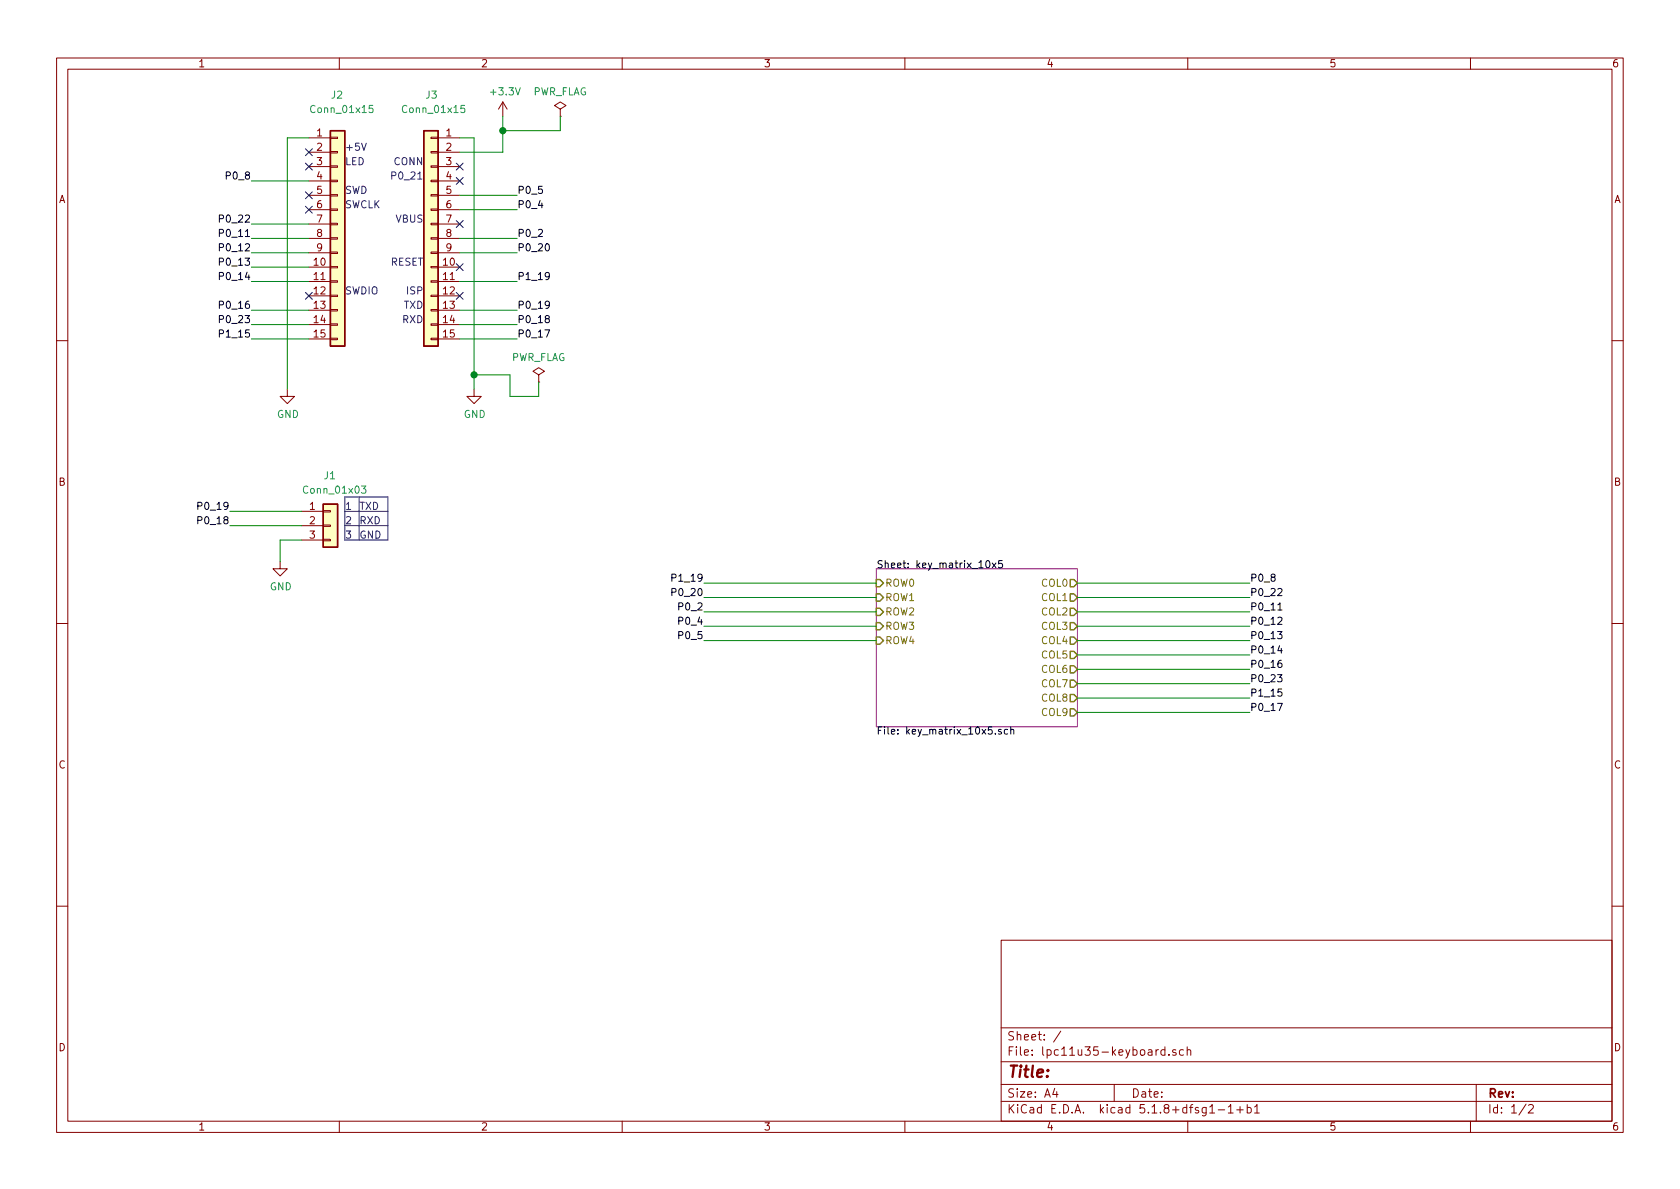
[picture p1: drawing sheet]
EESchema Schematic File Version 4
EELAYER 30 0
EELAYER END
$Descr A4 11693 8268
encoding utf-8
Sheet 1 2
Title ""
Date ""
Rev ""
Comp ""
Comment1 ""
Comment2 ""
Comment3 ""
Comment4 ""
$EndDescr
$Comp
L Connector_Generic:Conn_01x15 J2
U 1 1
P 2350 1650
F 0 "J2" H 2300 2650 50  0000 L CNN
F 1 "Conn_01x15" H 2150 2550 50  0000 L CNN
F 2 "Connector_PinHeader_2.54mm:PinHeader_1x15_P2.54mm_Vertical" H 2350 1650 50  0001 C CNN
F 3 "~" H 2350 1650 50  0001 C CNN
	1    2350 1650
	1    0    0    -1  
$EndComp
NoConn ~ 2150 1050
Wire Wire Line
	2150 950  2000 950 
Wire Wire Line
	2000 950  2000 2700
$Comp
L power:GND #PWR02
U 1 1
P 2000 2700
F 0 "#PWR02" H 2000 2450 50  0001 C CNN
F 1 "GND" H 2005 2527 50  0000 C CNN
F 2 "" H 2000 2700 50  0001 C CNN
F 3 "" H 2000 2700 50  0001 C CNN
	1    2000 2700
	1    0    0    -1  
$EndComp
Wire Wire Line
	3200 950  3300 950 
Wire Wire Line
	3300 950  3300 2600
$Comp
L power:GND #PWR03
U 1 1
P 3300 2700
F 0 "#PWR03" H 3300 2450 50  0001 C CNN
F 1 "GND" H 3305 2527 50  0000 C CNN
F 2 "" H 3300 2700 50  0001 C CNN
F 3 "" H 3300 2700 50  0001 C CNN
	1    3300 2700
	1    0    0    -1  
$EndComp
$Comp
L power:+3.3V #PWR04
U 1 1
P 3500 800
F 0 "#PWR04" H 3500 650 50  0001 C CNN
F 1 "+3.3V" H 3515 973 50  0000 C CNN
F 2 "" H 3500 800 50  0001 C CNN
F 3 "" H 3500 800 50  0001 C CNN
	1    3500 800 
	1    0    0    -1  
$EndComp
Wire Wire Line
	3500 800  3500 900 
Wire Wire Line
	3500 1050 3200 1050
Wire Wire Line
	3200 2350 3600 2350
Wire Wire Line
	3200 2250 3600 2250
Wire Wire Line
	3200 2150 3600 2150
Wire Wire Line
	3200 1950 3600 1950
Wire Wire Line
	3200 1750 3600 1750
Wire Wire Line
	3200 1650 3600 1650
Wire Wire Line
	3200 1450 3600 1450
Wire Wire Line
	3200 1350 3600 1350
Wire Wire Line
	1750 2350 2150 2350
Wire Wire Line
	1750 2250 2150 2250
Wire Wire Line
	1750 2150 2150 2150
Wire Wire Line
	1750 1950 2150 1950
Wire Wire Line
	1750 1850 2150 1850
Wire Wire Line
	1750 1750 2150 1750
Wire Wire Line
	1750 1650 2150 1650
Wire Wire Line
	1750 1550 2150 1550
Wire Wire Line
	1750 1250 2150 1250
Text Label 1750 1250 2    50   ~ 0
P0_8
Text Label 1750 1550 2    50   ~ 0
P0_22
Text Label 1750 1650 2    50   ~ 0
P0_11
Text Label 1750 1750 2    50   ~ 0
P0_12
Text Label 1750 1850 2    50   ~ 0
P0_13
Text Label 1750 1950 2    50   ~ 0
P0_14
Text Label 1750 2150 2    50   ~ 0
P0_16
Text Label 1750 2250 2    50   ~ 0
P0_23
Text Label 1750 2350 2    50   ~ 0
P1_15
Text Label 3600 1350 0    50   ~ 0
P0_5
Text Label 3600 1450 0    50   ~ 0
P0_4
Text Label 3600 1650 0    50   ~ 0
P0_2
Text Label 3600 1750 0    50   ~ 0
P0_20
Text Label 3600 1950 0    50   ~ 0
P1_19
Text Label 3600 2150 0    50   ~ 0
P0_19
Text Label 3600 2250 0    50   ~ 0
P0_18
Text Label 3600 2350 0    50   ~ 0
P0_17
NoConn ~ 2150 1150
NoConn ~ 2150 1350
NoConn ~ 2150 1450
NoConn ~ 2150 2050
NoConn ~ 3200 2050
NoConn ~ 3200 1850
NoConn ~ 3200 1550
NoConn ~ 3200 1150
Text Notes 2400 1050 0    50   ~ 0
+5V
Text Notes 2400 1150 0    50   ~ 0
LED
Text Notes 2400 1350 0    50   ~ 0
SWD
Text Notes 2400 1450 0    50   ~ 0
SWCLK
Text Notes 2400 2050 0    50   ~ 0
SWDIO
Text Notes 2950 2050 2    50   ~ 0
ISP
Text Notes 2950 1850 2    50   ~ 0
RESET
Text Notes 2950 1550 2    50   ~ 0
VBUS
Text Notes 2950 1150 2    50   ~ 0
CONN
Text Notes 2950 2150 2    50   ~ 0
TXD
Text Notes 2950 2250 2    50   ~ 0
RXD
$Comp
L Connector_Generic:Conn_01x03 J1
U 1 1
P 2300 3650
F 0 "J1" H 2250 4000 50  0000 L CNN
F 1 "Conn_01x03" H 2100 3900 50  0000 L CNN
F 2 "Connector_PinHeader_2.54mm:PinHeader_1x03_P2.54mm_Vertical" H 2300 3650 50  0001 C CNN
F 3 "~" H 2300 3650 50  0001 C CNN
	1    2300 3650
	1    0    0    -1  
$EndComp
$Comp
L power:GND #PWR01
U 1 1
P 1950 3900
F 0 "#PWR01" H 1950 3650 50  0001 C CNN
F 1 "GND" H 1955 3727 50  0000 C CNN
F 2 "" H 1950 3900 50  0001 C CNN
F 3 "" H 1950 3900 50  0001 C CNN
	1    1950 3900
	1    0    0    -1  
$EndComp
Wire Wire Line
	2100 3750 1950 3750
Wire Wire Line
	1950 3750 1950 3900
Wire Wire Line
	2100 3550 1600 3550
Wire Wire Line
	2100 3650 1600 3650
Text Label 1600 3550 2    50   ~ 0
P0_19
Text Label 1600 3650 2    50   ~ 0
P0_18
Text Notes 2500 3550 0    50   ~ 0
TXD
Text Notes 2500 3650 0    50   ~ 0
RXD
Text Notes 2500 3750 0    50   ~ 0
GND
Text Notes 2400 3550 0    50   ~ 0
1
Text Notes 2400 3650 0    50   ~ 0
2
Text Notes 2400 3750 0    50   ~ 0
3
Wire Notes Line style solid
	2400 3750 2700 3750
Wire Notes Line style solid
	2700 3450 2400 3450
Wire Notes Line style solid
	2400 3550 2700 3550
Wire Notes Line style solid
	2400 3650 2700 3650
Wire Notes Line style solid
	2400 3450 2400 3750
Wire Notes Line style solid
	2700 3450 2700 3750
Wire Notes Line style solid
	2500 3450 2500 3750
$Comp
L power:PWR_FLAG #FLG02
U 1 1
P 3900 800
F 0 "#FLG02" H 3900 875 50  0001 C CNN
F 1 "PWR_FLAG" H 3900 973 50  0000 C CNN
F 2 "" H 3900 800 50  0001 C CNN
F 3 "~" H 3900 800 50  0001 C CNN
	1    3900 800 
	1    0    0    -1  
$EndComp
Wire Wire Line
	3900 800  3900 900 
Wire Wire Line
	3900 900  3500 900 
Connection ~ 3500 900 
Wire Wire Line
	3500 900  3500 1050
$Comp
L power:PWR_FLAG #FLG01
U 1 1
P 3750 2650
F 0 "#FLG01" H 3750 2725 50  0001 C CNN
F 1 "PWR_FLAG" H 3750 2823 50  0000 C CNN
F 2 "" H 3750 2650 50  0001 C CNN
F 3 "~" H 3750 2650 50  0001 C CNN
	1    3750 2650
	1    0    0    -1  
$EndComp
Wire Wire Line
	3750 2650 3750 2750
Wire Wire Line
	3750 2750 3550 2750
Wire Wire Line
	3550 2750 3550 2600
Wire Wire Line
	3550 2600 3300 2600
Connection ~ 3300 2600
Wire Wire Line
	3300 2600 3300 2700
Text Notes 2950 1250 2    50   ~ 0
P0_21
$Comp
L Connector_Generic:Conn_01x15 J3
U 1 1
P 3000 1650
F 0 "J3" H 2950 2650 50  0000 L CNN
F 1 "Conn_01x15" H 2750 2550 50  0000 L CNN
F 2 "Connector_PinHeader_2.54mm:PinHeader_1x15_P2.54mm_Vertical" H 3000 1650 50  0001 C CNN
F 3 "~" H 3000 1650 50  0001 C CNN
	1    3000 1650
	-1   0    0    -1  
$EndComp
NoConn ~ 3200 1250
$Sheet
S 6100 3950 1400 1100
U 5FFC26BF
F0 "key_matrix_10x5" 50
F1 "key_matrix_10x5.sch" 50
F2 "COL0" O R 7500 4050 50 
F3 "COL1" O R 7500 4150 50 
F4 "COL2" O R 7500 4250 50 
F5 "COL3" O R 7500 4350 50 
F6 "COL4" O R 7500 4450 50 
F7 "COL5" O R 7500 4550 50 
F8 "COL6" O R 7500 4650 50 
F9 "COL7" O R 7500 4750 50 
F10 "COL8" O R 7500 4850 50 
F11 "COL9" O R 7500 4950 50 
F12 "ROW0" I L 6100 4050 50 
F13 "ROW1" I L 6100 4150 50 
F14 "ROW2" I L 6100 4250 50 
F15 "ROW3" I L 6100 4350 50 
F16 "ROW4" I L 6100 4450 50 
$EndSheet
Wire Wire Line
	7500 4050 8700 4050
Wire Wire Line
	7500 4150 8700 4150
Wire Wire Line
	7500 4250 8700 4250
Wire Wire Line
	7500 4350 8700 4350
Wire Wire Line
	7500 4450 8700 4450
Wire Wire Line
	7500 4550 8700 4550
Wire Wire Line
	7500 4650 8700 4650
Wire Wire Line
	7500 4750 8700 4750
Wire Wire Line
	7500 4850 8700 4850
Wire Wire Line
	7500 4950 8700 4950
Text Label 8700 4050 0    50   ~ 0
P0_8
Text Label 8700 4150 0    50   ~ 0
P0_22
Text Label 8700 4250 0    50   ~ 0
P0_11
Text Label 8700 4350 0    50   ~ 0
P0_12
Text Label 8700 4450 0    50   ~ 0
P0_13
Text Label 8700 4550 0    50   ~ 0
P0_14
Text Label 8700 4650 0    50   ~ 0
P0_16
Text Label 8700 4750 0    50   ~ 0
P0_23
Text Label 8700 4850 0    50   ~ 0
P1_15
Text Label 8700 4950 0    50   ~ 0
P0_17
Wire Wire Line
	4900 4050 6100 4050
Wire Wire Line
	4900 4150 6100 4150
Wire Wire Line
	4900 4250 6100 4250
Wire Wire Line
	4900 4350 6100 4350
Wire Wire Line
	4900 4450 6100 4450
Text Label 4900 4050 2    50   ~ 0
P1_19
Text Label 4900 4150 2    50   ~ 0
P0_20
Text Label 4900 4250 2    50   ~ 0
P0_2
Text Label 4900 4350 2    50   ~ 0
P0_4
Text Label 4900 4450 2    50   ~ 0
P0_5
$EndSCHEMATC
